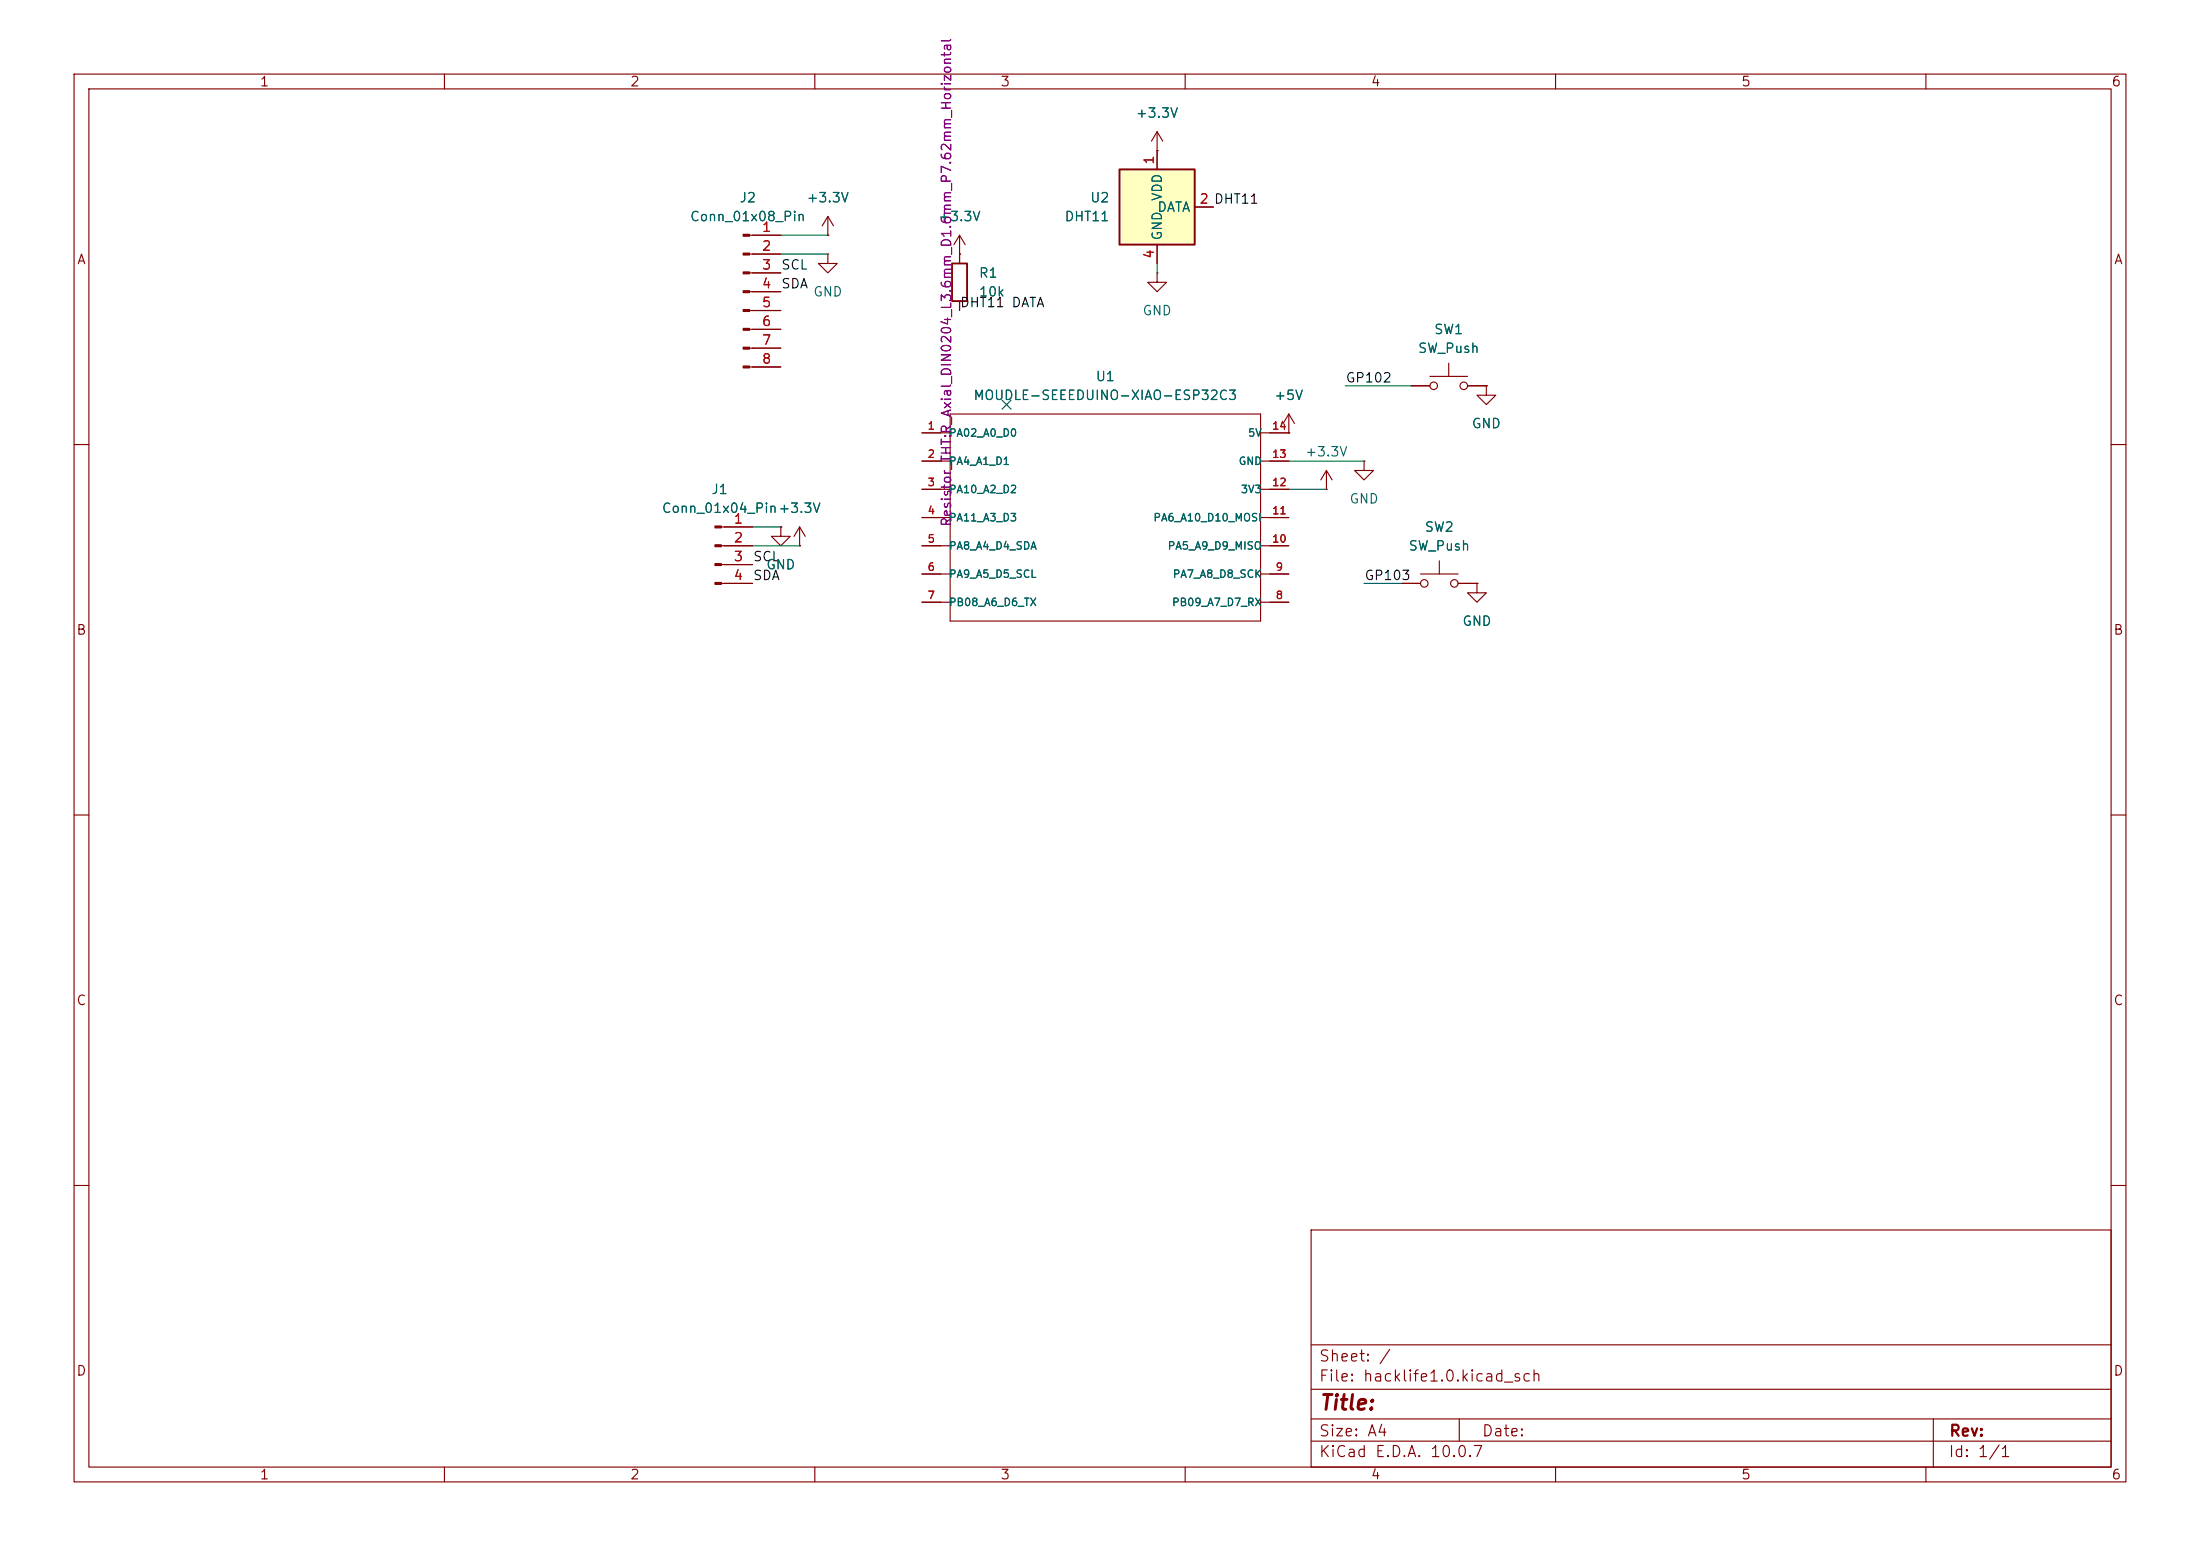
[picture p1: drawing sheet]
<svg xmlns="http://www.w3.org/2000/svg" width="297mm" height="210mm" viewBox="0 0 297 210" stroke-linecap="round" stroke-linejoin="round" font-family="sans-serif">
<g fill="none" stroke="#840000" stroke-width=".15">
<path d="M10 10h277v190h-277zM12 12h273v186h-273zM60 10v2M110 10v2M160 10v2M210 10v2M260 10v2M101.2 31.8h4.2M101.2 34.3h4.2M101.2 36.8h4.2M101.2 39.4h4.2M101.2 41.9h4.2"/>
<path d="M101.2 44.5h4.2M101.2 47h4.2M101.2 49.5h4.2M190.5 52.1h2.5M193 50.8h5.1M195.6 49v1.8M198.1 52.1h2.6M200.7 52.1v1.2h1.2l-1.2 1.3-1.3-1.3h1.3M200.7 52.1h.1M10 60h2M97.4 71.1h4.2M97.4 73.7h4.2"/>
<path d="M97.4 76.2h4.2M97.4 78.7h4.2M105.4 71.1v1.3h1.3l-1.3 1.3-1.3-1.3h1.3M105.4 71.1h.1M184.1 62.2v1.3h1.3l-1.3 1.3-1.2-1.3h1.2M184.1 62.2h.1M189.2 78.7h2.6M191.8 77.5h5M194.3 75.7v1.8M196.8 78.7h2.6M199.4 78.7v1.3h1.3l-1.3 1.3-1.3-1.3h1.3M199.4 78.7h.1"/>
<path d="M285 60h2M10 110h2M285 110h2M10 160h2M177 166h108v32h-108zM285 160h2M60 198v2M110 198v2M160 198v2M177 194.5h108M177 191.5h108M177 187.5h108"/>
<path d="M177 181.5h108M197 191.5v3M210 198v2M260 198v2M261 191.5v6.5"/>
<circle cx="193.5" cy="52.1" r=".51"/>
<circle cx="197.6" cy="52.1" r=".51"/>
<circle cx="192.3" cy="78.7" r=".51"/>
<circle cx="196.3" cy="78.7" r=".51"/>
</g>
<g fill="#840000" stroke="#840000" stroke-width=".15">
<path d="M96.5 71h.9v.2h-.9z"/>
<path d="M96.5 73.5h.9v.3h-.9z"/>
<path d="M96.5 76.1h.9v.2h-.9z"/>
<path d="M96.5 78.6h.9v.3h-.9z"/>
<path d="M100.3 31.6h.9v.3h-.9z"/>
<path d="M100.3 34.2h.9v.2h-.9z"/>
<path d="M100.3 36.7h.9v.3h-.9z"/>
<path d="M100.3 39.2h.9v.3h-.9z"/>
<path d="M100.3 41.8h.9v.2h-.9z"/>
<path d="M100.3 44.3h.9v.3h-.9z"/>
<path d="M100.3 46.9h.9v.2h-.9z"/>
<path d="M100.3 49.4h.9v.3h-.9z"/>
</g>
<path d="M151.1 22.9h10.2v10.1h-10.2z" fill="#ffffc2"/>
<path d="M128.5 35.6h2.1v5h-2.1zM151.1 22.9h10.2v10.1h-10.2z" fill="none" stroke="#840000" stroke-width=".25"/>
<g fill="none" stroke="#840000" stroke-width=".15">
<path d="M156.2 17.8v5.1M156.2 17.8l-.8 1.3M156.2 17.8l.8 1.3M101.6 31.8h3.8M101.6 34.3h3.8M101.6 36.8h3.8M101.6 39.4h3.8M111.8 31.8h.1M111.8 34.3v1.3h1.2l-1.2 1.2-1.3-1.2h1.3M111.8 34.3h.1M111.8 29.2l-.8 1.3M111.8 29.2l.7 1.3"/>
<path d="M111.8 29.2v2.6M129.5 34.3h.1M129.5 31.8l-.7 1.2M129.5 31.8l.8 1.2M129.5 31.8v3.8M156.2 20.3h.1M156.2 36.8v1.3h1.3l-1.3 1.3-1.3-1.3h1.3M156.2 36.8h.1M156.2 33v2.6M161.3 27.9h2.5M101.6 41.9h3.8M101.6 44.5h3.8"/>
<path d="M101.6 47h3.8M101.6 49.5h3.8M124.5 58.4h3.8M128.3 55.9h41.9v27.9h-41.9zM129.5 40.6v1.3M170.2 58.4h3.8M174 58.4h.1M174 55.9l-.8 1.3M174 55.9l.8 1.3M174 55.9v2.5M190.5 52.1h2.5M198.1 52.1h2.6"/>
<path d="M200.7 52.1h.1M97.8 73.7h3.8M97.8 78.7h3.8M97.8 71.1h3.8M97.8 76.2h3.8M105.4 71.1h.1M107.9 73.7h.1M107.9 71.1l-.7 1.3M107.9 71.1l.8 1.3M107.9 71.1v2.6M124.5 62.2h3.8M124.5 66h3.8"/>
<path d="M124.5 69.9h3.8M124.5 73.7h3.8M124.5 77.5h3.8M170.2 62.2h3.8M170.2 66h3.8M170.2 69.9h3.8M170.2 73.7h3.8M170.2 77.5h3.8M179.1 66h.1M179.1 63.5l-.8 1.3M179.1 63.5l.7 1.3M179.1 63.5v2.5"/>
<path d="M189.2 78.7h2.6M196.8 78.7h2.6M199.4 78.7h.1M124.5 81.3h3.8M170.2 81.3h3.8"/>
</g>
<path d="M105.4 34.3h6.4M105.4 31.8h6.4M156.2 35.6v1.2M181.6 52.1h8.9M101.6 73.7h6.3M101.6 71.1h3.8M174 62.2h10.1M174 66h5.1M184.1 78.7h5.1" fill="none" stroke="#009600" stroke-width=".15"/>
<path d="M135.3 54l1.2 1.2M136.5 54l-1.2 1.2" fill="none" stroke="#000084" stroke-width=".15"/>
<text font-size="2" fill="#840000" x="178" y="190.8">Title:</text>
<g font-size="1.5" fill="#840000">
<text x="178" y="184.1">Sheet: /</text>
<text x="178" y="186.8">File: hacklife1.0.kicad_sch</text>
<text x="178" y="197">KiCad E.D.A. 10.0.7</text>
<text x="178" y="194.2">Size: A4</text>
<text x="200" y="194.2">Date:</text>
<text x="263" y="197">Id: 1/1</text>
<text x="263" y="194.2">Rev:</text>
</g>
<g font-size="1.3" fill="#840000">
<text x="35" y="12">1</text>
<text x="85" y="12">2</text>
<text x="135" y="12">3</text>
<text x="185" y="12">4</text>
<text x="235" y="12">5</text>
<text x="285" y="12">6</text>
<text x="10.3" y="36">A</text>
<text x="285.3" y="36">A</text>
<text x="10.2" y="86">B</text>
<text x="285.2" y="86">B</text>
<text x="10.2" y="136">C</text>
<text x="285.2" y="136">C</text>
<text x="10.2" y="186">D</text>
<text x="285.2" y="186">D</text>
<text x="35" y="200">1</text>
<text x="85" y="200">2</text>
<text x="135" y="200">3</text>
<text x="185" y="200">4</text>
<text x="235" y="200">5</text>
<text x="285" y="200">6</text>
</g>
<g font-size="1.3" fill="#006464">
<text x="153.2" y="16.2">+3.3V</text>
<text x="99.7" y="27.6">J2</text>
<text x="108.8" y="27.6">+3.3V</text>
<text x="147.1" y="27.6">U2</text>
<text x="156.1" y="28.9">DATA</text>
<text x="157.2" y="27.2" transform="rotate(-90 157.2 27.2)">VDD</text>
<text x="93.1" y="30.2">Conn_01x08_Pin</text>
<text x="126.6" y="30.2">+3.3V</text>
<text x="143.6" y="30.2">DHT11</text>
<text x="157.2" y="32.5" transform="rotate(-90 157.2 32.5)">GND</text>
<text x="109.7" y="40.3">GND</text>
<text x="132.1" y="37.8">R1</text>
<text x="132.1" y="40.3">10k</text>
<text x="154.1" y="42.9">GND</text>
<text x="191.3" y="48">SW_Push</text>
<text x="193.5" y="45.4">SW1</text>
<text x="147.8" y="51.8">U1</text>
<text x="131.3" y="54.3">MOUDLE-SEEEDUINO-XIAO-ESP32C3</text>
<text x="171.9" y="54.3">+5V</text>
<text x="198.6" y="58.1">GND</text>
<text x="176.1" y="61.9">+3.3V</text>
<text x="89.3" y="69.5">Conn_01x04_Pin+3.3V</text>
<text x="95.9" y="67">J1</text>
<text x="182.1" y="68.3">GND</text>
<text x="103.3" y="77.2">GND</text>
<text x="190.1" y="74.6">SW_Push</text>
<text x="192.2" y="72.1">SW2</text>
<text x="197.3" y="84.8">GND</text>
</g>
<g font-size="1.3" fill="#a90000">
<text x="156.1" y="22.3" transform="rotate(-90 156.1 22.3)">1</text>
<text x="161.8" y="27.8">2 DHT11</text>
<text x="161.8" y="27.8">2</text>
<text x="102.8" y="31.6">1</text>
<text x="102.8" y="34.2">2</text>
<text x="156.1" y="35" transform="rotate(-90 156.1 35)">4</text>
<text x="102.8" y="36.7">3</text>
<text x="102.8" y="39.2">4</text>
<text x="102.8" y="41.8">5</text>
<text x="102.8" y="44.3">6</text>
<text x="102.8" y="46.9">7</text>
<text x="102.8" y="49.4">8</text>
<text x="99" y="71">1</text>
<text x="99" y="73.5">2</text>
<text x="99" y="76.1">3</text>
<text x="99" y="78.6">4</text>
</g>
<g font-size="1.3" fill="#0f0f0f">
<text x="105.4" y="39.2">SDA</text>
<text x="105.4" y="36.7">SCL</text>
<text x="129.5" y="41.8">DHT11 DATA</text>
<text x="181.6" y="51.9">GP102</text>
<text x="101.6" y="76.1">SCL</text>
<text x="101.6" y="78.6">SDA</text>
<text x="184.1" y="78.6">GP103</text>
</g>
<text font-size="1.3" fill="#840084" x="128.7" y="71.2" transform="rotate(-90 128.7 71.2)">Resistor_THT:R_Axial_DIN0204_L3.6mm_D1.6mm_P7.62mm_Horizontal</text>
<g font-size="1" fill="#a90000">
<text x="125.1" y="58.2">1</text>
<text x="171.7" y="58.2">14</text>
<text x="125.1" y="62">2</text>
<text x="125.1" y="65.9">3</text>
<text x="171.7" y="65.9">12</text>
<text x="171.7" y="62">13</text>
<text x="125.1" y="69.7">4</text>
<text x="171.7" y="69.7">11</text>
<text x="125.1" y="73.5">5</text>
<text x="125.1" y="77.3">6</text>
<text x="171.7" y="73.5">10</text>
<text x="172.1" y="77.3">9</text>
<text x="125.1" y="81.1">7</text>
<text x="172.1" y="81.1">8</text>
</g>
<g font-size="1" fill="#006464">
<text x="128" y="59.2">PA02_A0_D0</text>
<text x="168.4" y="59.2">5V</text>
<text x="128" y="63">PA4_A1_D1</text>
<text x="167.1" y="63">GND</text>
<text x="128" y="66.8">PA10_A2_D2</text>
<text x="128" y="70.6">PA11_A3_D3</text>
<text x="155.6" y="70.6">PA6_A10_D10_MOSI</text>
<text x="167.4" y="66.8">3V3</text>
<text x="128" y="74.4">PA8_A4_D4_SDA</text>
<text x="157.6" y="74.4">PA5_A9_D9_MISO</text>
<text x="128" y="78.2">PA9_A5_D5_SCL</text>
<text x="128" y="82">PB08_A6_D6_TX</text>
<text x="158.1" y="82">PB09_A7_D7_RX</text>
<text x="158.2" y="78.2">PA7_A8_D8_SCK</text>
</g>
</svg>
